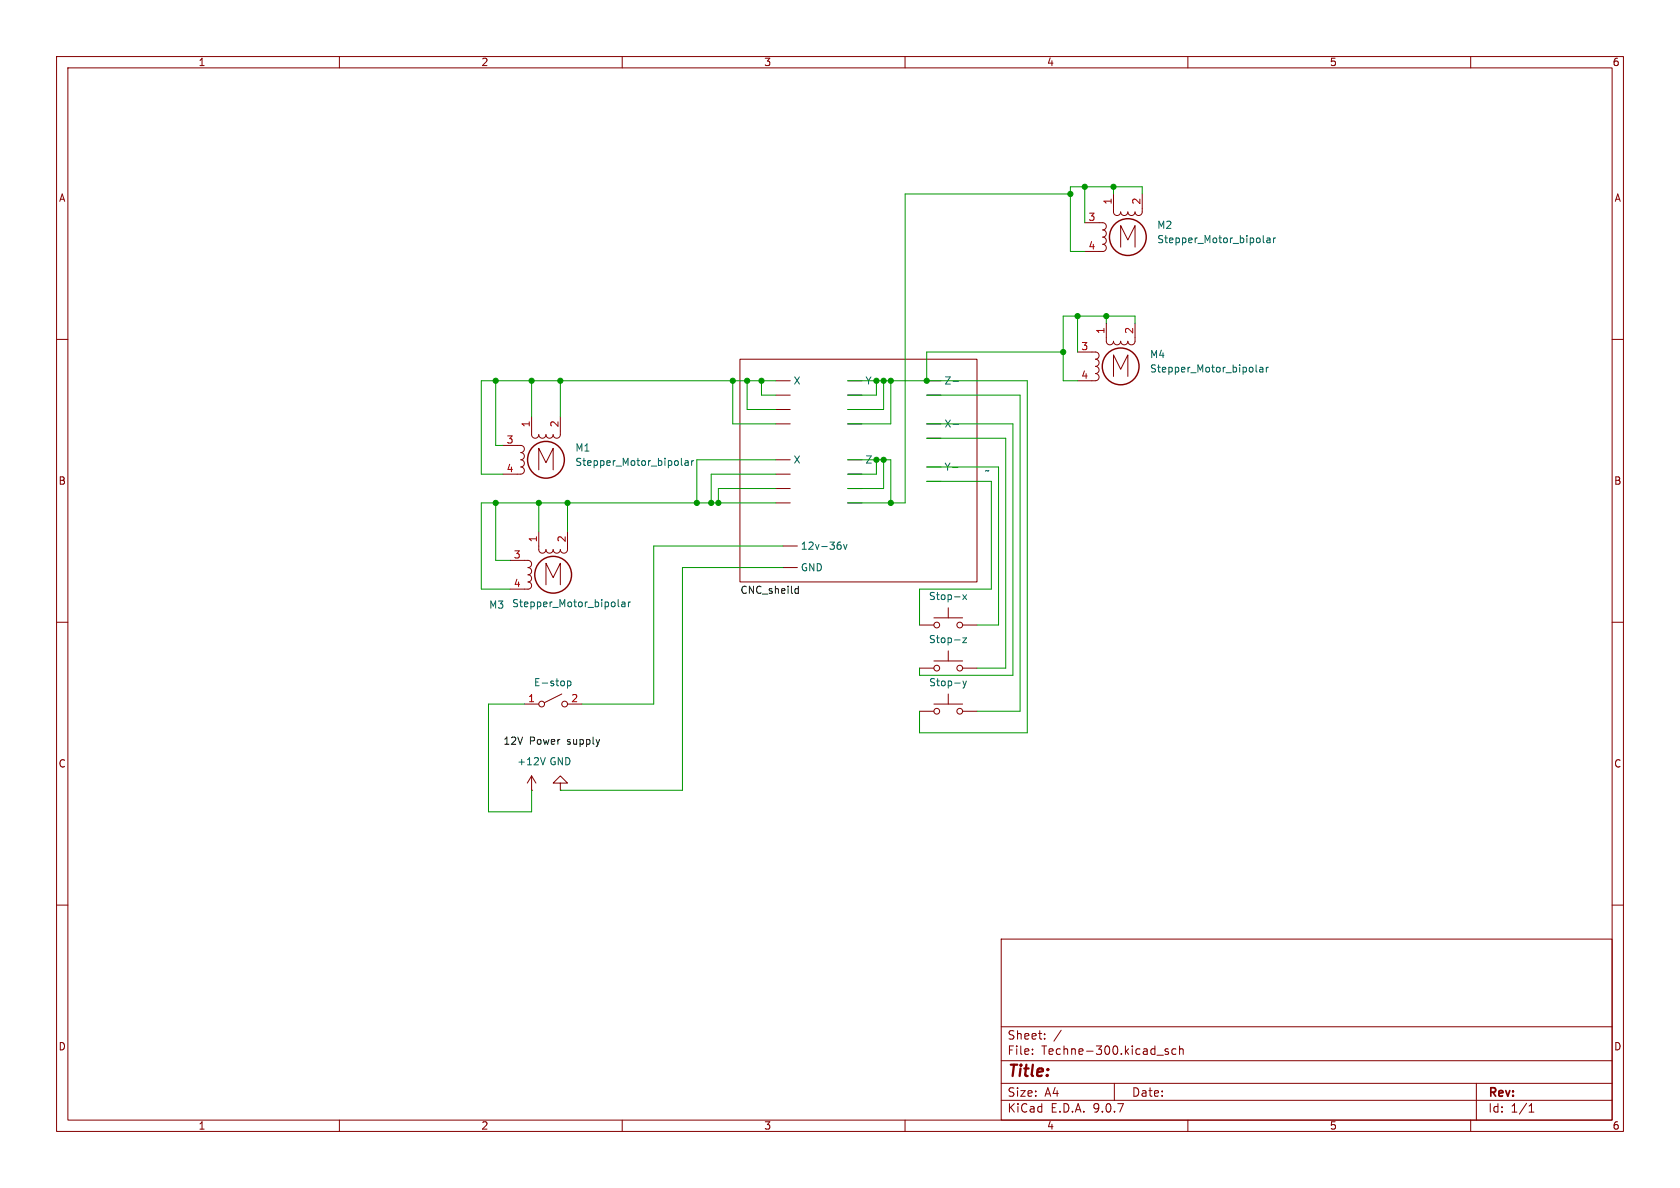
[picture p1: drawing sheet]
<svg xmlns="http://www.w3.org/2000/svg" width="297mm" height="210mm" viewBox="0 0 297 210" stroke-linecap="round" stroke-linejoin="round" font-family="sans-serif">
<g fill="none" stroke="#840000" stroke-width=".18">
<path d="M10 10h277v190h-277zM12 12h273v186h-273zM60 10v2M110 10v2M160 10v2M210 10v2M260 10v2M191.8 39.4h3.1a.64 .64 0 0 1 .7 .6 .64 .64 0 0 1-.7 .6 .63 .63 0 0 1 .7 .7 .63 .63 0 0 1-.7 .6 .63 .63 0 0 1 .7 .7 .63 .63 0 0 1-.7 .6 .63 .63 0 0 1 .7 .6 .63 .63 0 0 1-.7 .7h-3.1M196.8 34.3v3.2a.64 .64 0 0 0 .7 .6 .64 .64 0 0 0 .6-.6 .64 .64 0 0 0 .7 .6 .64 .64 0 0 0 .6-.6 .64 .64 0 0 0 .6 .6 .64 .64 0 0 0 .7-.6 .64 .64 0 0 0 .6 .6 .64 .64 0 0 0 .6-.6v-3.2M195.6 57.2v3.1a.64 .64 0 0 0 .6 .7 .64 .64 0 0 0 .6-.7 .64 .64 0 0 0 .7 .7 .64 .64 0 0 0 .6-.7 .64 .64 0 0 0 .7 .7 .64 .64 0 0 0 .6-.7 .64 .64 0 0 0 .6 .7 .64 .64 0 0 0 .7-.7v-3.1M198.1 43.7v-3.8l1.3 2.5 1.3-2.5v3.8M10 60h2"/>
<path d="M88.9 78.7h3.2a.63 .63 0 0 1 .6 .7 .63 .63 0 0 1-.6 .6 .64 .64 0 0 1 .6 .6 .64 .64 0 0 1-.6 .7 .64 .64 0 0 1 .6 .6 .64 .64 0 0 1-.6 .6 .64 .64 0 0 1 .6 .7 .64 .64 0 0 1-.6 .6M94 73.7v3.1a.64 .64 0 0 0 .6 .7 .64 .64 0 0 0 .6-.7 .64 .64 0 0 0 .7 .7 .64 .64 0 0 0 .6-.7 .64 .64 0 0 0 .7 .7 .64 .64 0 0 0 .6-.7 .64 .64 0 0 0 .6 .7 .64 .64 0 0 0 .7-.7v-3.1M130.8 63.5h41.9v39.4h-41.9zM137.2 67.3h2.5M137.2 69.9h2.5M137.2 72.4h2.5M137.2 74.9h2.5M149.9 67.3h2.5M149.9 69.9h2.5M149.9 72.4h2.5M149.9 74.9h2.5M163.8 67.3h2.6"/>
<path d="M163.8 69.9h2.6M163.8 74.9h2.6M163.8 77.5h2.6M190.5 62.2h3.2a.63 .63 0 0 1 .6 .7 .63 .63 0 0 1-.6 .6 .64 .64 0 0 1 .6 .6 .64 .64 0 0 1-.6 .7 .64 .64 0 0 1 .6 .6 .64 .64 0 0 1-.6 .6 .64 .64 0 0 1 .6 .7 .64 .64 0 0 1-.6 .6h-3.2M196.8 66.5v-3.8l1.3 2.6 1.3-2.6v3.8M285 60h2M88.9 83.8h3.2M90.2 99.1h3.1a.64 .64 0 0 1 .7 .6 .64 .64 0 0 1-.7 .6 .63 .63 0 0 1 .7 .7 .63 .63 0 0 1-.7 .6 .63 .63 0 0 1 .7 .6 .63 .63 0 0 1-.7 .7 .63 .63 0 0 1 .7 .6 .63 .63 0 0 1-.7 .6M95.2 83.1v-3.9l1.3 2.6 1.3-2.6v3.9M95.2 94v3.2a.64 .64 0 0 0 .7 .6 .64 .64 0 0 0 .6-.6 .64 .64 0 0 0 .7 .6 .64 .64 0 0 0 .6-.6 .64 .64 0 0 0 .6 .6 .64 .64 0 0 0 .7-.6 .64 .64 0 0 0 .6 .6 .64 .64 0 0 0 .6-.6v-3.2M137.2 83.8h2.5M137.2 81.3h2.5"/>
<path d="M137.2 86.4h2.5M137.2 88.9h2.5M138.4 96.5h2.6M149.9 83.8h2.5M149.9 81.3h2.5M149.9 86.4h2.5M149.9 88.9h2.5M163.8 82.6h2.6M163.8 85.1h2.6M10 110h2M90.2 104.1h3.1M96.5 103.4v-3.8l1.3 2.5 1.3-2.5v3.8"/>
<path d="M138.4 100.3h2.6M162.6 118.1h2.5M162.6 110.5h2.5M165.1 116.8h5.1M165.1 109.2h5.1M167.6 107.4v1.8M167.6 115.1v1.7M170.2 118.1h2.5M170.2 110.5h2.5M285 110h2M92.7 124.5h2.5M94 139.7h.1"/>
<path d="M94 137.2v2.5M94 137.2l-.8 1.2M94 137.2l.7 1.2M99.1 138.4h1.2l-1.2-1.2-1.3 1.2h1.3v1.3M99.1 139.7h.1M99.3 122.7l-3 1.5M100.3 124.5h2.6M162.6 125.7h2.5M165.1 124.5h5.1M167.6 122.7v1.8M170.2 125.7h2.5M10 160h2"/>
<path d="M177 166h108v32h-108zM285 160h2M60 198v2M110 198v2M160 198v2M177 194.5h108M177 191.5h108M177 187.5h108M177 181.5h108M182.5 186.3v.1M182.5 185.5v.1M184.7 183.6v.1"/>
<path d="M184.7 182.8v.1M187.6 182.1l-1.3 2M197 191.5v3M206.5 185.5l-.3-.1-.2 .2v.2l.5 .2v.3h-.5M207.9 185.5l-.4-.1-.3 .3v.4l.1 .2h.6M208.5 185.5l.2-.1 .4 .1 .1 .9M208.5 184.9v1.5M210 198v2M260 198v2M261 191.5v6.5M270.3 196.6h.9M270.3 195.5l.4-.4v1.5"/>
<circle cx="165.6" cy="110.5" r=".51"/>
<circle cx="165.6" cy="118.1" r=".51"/>
<circle cx="169.7" cy="118.1" r=".51"/>
<circle cx="169.7" cy="110.5" r=".51"/>
<circle cx="95.8" cy="124.5" r=".51"/>
<circle cx="99.8" cy="124.5" r=".51"/>
<circle cx="165.6" cy="125.7" r=".51"/>
<circle cx="169.7" cy="125.7" r=".51"/>
</g>
<g fill="none" stroke="#840000" stroke-width=".25">
<circle cx="199.4" cy="41.9" r="3.3"/>
<circle cx="198.1" cy="64.8" r="3.3"/>
<circle cx="96.5" cy="81.3" r="3.3"/>
<circle cx="97.8" cy="101.6" r="3.3"/>
</g>
<g fill="none" stroke="#006464" stroke-width=".18">
<path d="M223.3 41.6v1.1l.2 .2M224 42.1h.5v.8M224.5 42.4h-.4l-.2 .2 .2 .3 .4-.1M225.1 42.1v.8M225.5 42.1l-.4 .2M168.5 67.4h1M168.5 75h1M222.1 64.5v1.1l.1 .2M222.7 65h.5l.1 .8M223.3 65.2l-.5 .1-.1 .2 .1 .3 .5-.1M223.9 64.9v.9M224.2 64.9l-.3 .3"/>
<path d="M120.5 81v1.1l.1 .2M121.1 81.5h.5l.1 .8M121.7 81.7l-.5 .1-.1 .2 .1 .3 .5-.1M122.3 81.4v.9M122.6 81.4l-.3 .3M148.2 96.3h.3l.2 .3v.4l-.5 .1M148.4 95.8h.2M149.1 96.3l.3 .8 .3-.8M168.4 82.6h.9M109.3 106v1.1l.2 .2M109.9 106.5h.5l.1 .8M110.5 106.7l-.4 .1-.2 .2 .2 .3 .4-.1"/>
<path d="M111.1 106.4v.9M111.5 106.4l-.4 .3M170.2 112.8h.7l-.7 .8h.7M170.2 105.1l.7 .9M170.9 105.1l-.7 .9M96.4 133.9l-.4 1.3M100.3 120.4v1.3M100.3 120.4h.4l.2 .2-.1 .6h-.5M170.2 120.4l.3 .8M170.5 121.2l-.3 .5M170.8 120.4l-.3 .8"/>
</g>
<path d="M140.6 104.8h.5M140.6 104.1h.5M141.1 103.6v1.3" fill="none" stroke="#0f0f0f" stroke-width=".18"/>
<g fill="none" stroke="#009600" stroke-width=".18">
<path d="M189.2 34.3h-29.2v54.6h-10.1M191.8 33v6.4M196.8 33v1.3M201.9 34.3v-1.3h-12.7v11.5h2.6M190.5 55.9v6.3M195.6 55.9v1.3M200.7 57.2v-1.3h-12.7v11.4h2.5M87.6 67.3v11.4h1.3M94 67.3v6.4M99.1 67.3v6.4M129.5 67.3v7.6h7.7M132.1 67.3v5.1h5.1"/>
<path d="M134.6 67.3v2.6h2.6M137.2 67.3h-52.1v16.5h3.8M149.9 67.3h31.7v62.2h-19v-3.8M154.9 67.3v2.6h-5M156.2 67.3v5.1h-6.3M157.5 67.3v7.6h-7.6M163.8 69.9h16.5v55.8h-7.6M163.8 74.9h15.3v44.5h-16.5v-1.3M163.8 77.5h14v40.6h-5.1M188 62.2h-24.2v5.1M87.6 88.9v10.2h2.6M95.2 88.9v5.1"/>
<path d="M100.3 88.9v5.1M137.2 88.9h-52.1v15.2h5.1M137.2 83.8h-11.5v5.1M137.2 81.3h-14v7.6M137.2 86.4h-10.2v2.5M138.4 96.5h-22.8v28h-12.7M149.9 81.3h7.6v7.6M154.9 81.3v2.5h-5M156.2 81.3v5.1h-6.3M163.8 82.6h12.7v27.9h-3.8M163.8 85.1h11.5v19h-12.7v6.4M138.4 100.3h-17.8v39.4h-21.5"/>
<path d="M92.7 124.5h-6.3v19h7.6v-3.8"/>
</g>
<g fill="#009600" stroke="#009600" stroke-width=".18">
<circle cx="127" cy="88.9" r=".46"/>
<circle cx="125.7" cy="88.9" r=".46"/>
<circle cx="132.1" cy="67.3" r=".46"/>
<circle cx="134.6" cy="67.3" r=".46"/>
<circle cx="129.5" cy="67.3" r=".46"/>
<circle cx="87.6" cy="67.3" r=".46"/>
<circle cx="94" cy="67.3" r=".46"/>
<circle cx="99.1" cy="67.3" r=".46"/>
<circle cx="190.5" cy="55.9" r=".46"/>
<circle cx="191.8" cy="33" r=".46"/>
<circle cx="189.2" cy="34.3" r=".46"/>
<circle cx="195.6" cy="55.9" r=".46"/>
<circle cx="196.8" cy="33" r=".46"/>
<circle cx="157.5" cy="88.9" r=".46"/>
<circle cx="163.8" cy="67.3" r=".46"/>
<circle cx="157.5" cy="67.3" r=".46"/>
<circle cx="154.9" cy="67.3" r=".46"/>
<circle cx="156.2" cy="67.3" r=".46"/>
<circle cx="154.9" cy="81.3" r=".46"/>
<circle cx="156.2" cy="81.3" r=".46"/>
<circle cx="188" cy="62.2" r=".46"/>
<circle cx="123.2" cy="88.9" r=".46"/>
<circle cx="95.2" cy="88.9" r=".46"/>
<circle cx="100.3" cy="88.9" r=".46"/>
<circle cx="87.6" cy="88.9" r=".46"/>
</g>
<text font-size="2.8" fill="#840000" x="178" y="190.9">Title:</text>
<g font-size="2.1" fill="#840000">
<text x="178" y="184">Sheet:</text>
<text x="178" y="186.7">File:</text>
<text x="184.1" y="186.7">Techne-300.kicad_sch</text>
<text x="178" y="196.9">KiCad</text>
<text x="178" y="194.1">Size:</text>
<text x="184.7" y="194.1">A4</text>
<text x="185.7" y="196.9">E.D.A.</text>
<text x="193.3" y="196.9">9.0.7</text>
<text x="200" y="194.1">Date:</text>
<text x="263" y="194.3">Rev:</text>
<text x="263" y="196.9">Id:</text>
<text x="267.1" y="196.9">1/1</text>
</g>
<g font-size="1.8" fill="#840000">
<text x="35" y="11.9">1</text>
<text x="85" y="11.9">2</text>
<text x="135" y="11.9">3</text>
<text x="185" y="11.9">4</text>
<text x="235" y="11.9">5</text>
<text x="285" y="11.9">6</text>
<text x="10.3" y="35.9">A</text>
<text x="285.3" y="35.9">A</text>
<text x="10.3" y="85.9">B</text>
<text x="285.3" y="85.9">B</text>
<text x="10.3" y="135.9">C</text>
<text x="285.3" y="135.9">C</text>
<text x="10.3" y="185.9">D</text>
<text x="285.3" y="185.9">D</text>
<text x="35" y="199.9">1</text>
<text x="85" y="199.9">2</text>
<text x="135" y="199.9">3</text>
<text x="185" y="199.9">4</text>
<text x="235" y="199.9">5</text>
<text x="285" y="199.9">6</text>
</g>
<g font-size="1.8" fill="#a90000">
<text x="192.3" y="39.1">3</text>
<text x="196.6" y="36.3" transform="rotate(-90 196.6 36.3)">1</text>
<text x="201.7" y="36.3" transform="rotate(-90 201.7 36.3)">2</text>
<text x="192.3" y="44.2">4</text>
<text x="195.3" y="59.1" transform="rotate(-90 195.3 59.1)">1</text>
<text x="200.4" y="59.1" transform="rotate(-90 200.4 59.1)">2</text>
<text x="191.1" y="62">3</text>
<text x="191.1" y="67.1">4</text>
<text x="93.7" y="75.6" transform="rotate(-90 93.7 75.6)">1</text>
<text x="98.8" y="75.6" transform="rotate(-90 98.8 75.6)">2</text>
<text x="89.5" y="78.5">3</text>
<text x="89.5" y="83.6">4</text>
<text x="95" y="96" transform="rotate(-90 95 96)">1</text>
<text x="100.1" y="96" transform="rotate(-90 100.1 96)">2</text>
<text x="90.7" y="98.8">3</text>
<text x="90.7" y="103.9">4</text>
<text x="93.3" y="124.2">1</text>
<text x="100.9" y="124.2">2</text>
</g>
<g font-size="1.8" fill="#006464">
<text x="204.5" y="40.7">M2</text>
<text x="204.5" y="43.2">Stepper_Motor_bipolar</text>
<text x="203.2" y="63.5">M4</text>
<text x="140.2" y="68.2">X</text>
<text x="152.9" y="68.2">Y</text>
<text x="166.9" y="68.2">Z-</text>
<text x="203.2" y="66.1">Stepper_Motor_bipolar</text>
<text x="166.9" y="75.8">X-</text>
<text x="101.6" y="80">M1</text>
<text x="101.6" y="82.6">Stepper_Motor_bipolar</text>
<text x="140.2" y="82.1">X</text>
<text x="152.9" y="82.1">Z</text>
<text x="166.9" y="83.4">Y-</text>
<text x="174" y="84">~</text>
<text x="141.5" y="97.4">12v-36v</text>
<text x="141.5" y="101.2">GND</text>
<text x="86.4" y="107.8">M3</text>
<text x="90.4" y="107.5">Stepper_Motor_bipolar</text>
<text x="164.1" y="106.3">Stop-x</text>
<text x="164.1" y="113.9">Stop-z</text>
<text x="94.3" y="121.5">E-stop</text>
<text x="164.2" y="121.5">Stop-y</text>
<text x="91.3" y="135.5">+12V</text>
<text x="97" y="135.5">GND</text>
</g>
<g font-size="1.8" fill="#0f0f0f">
<text x="130.8" y="105.1">CNC_sheild</text>
<text x="88.9" y="131.7">12V</text>
<text x="93.6" y="131.7">Power</text>
<text x="100.4" y="131.7">supply</text>
</g>
</svg>
